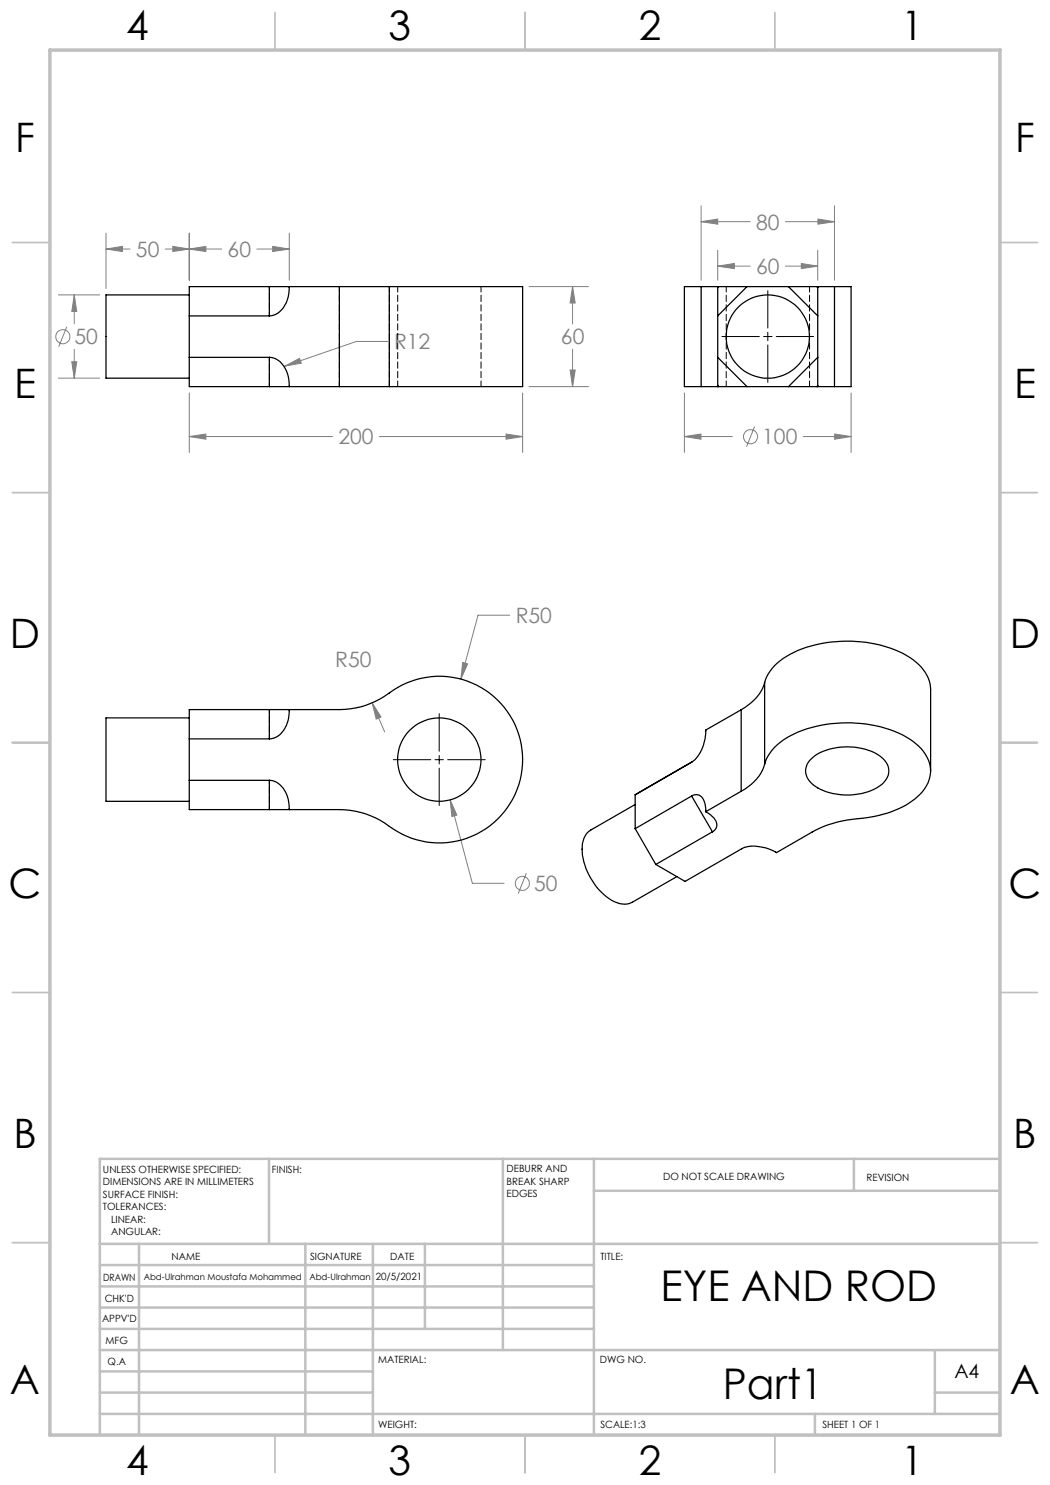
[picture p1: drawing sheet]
<svg xmlns="http://www.w3.org/2000/svg" width="210mm" height="297mm" viewBox="0 0 210 297" stroke-linecap="round" stroke-linejoin="round" font-family="sans-serif">
<g fill="none" stroke="#808080" stroke-width=".2">
<path d="M11.7 59h8.2M14.9 59l.4 3.3h-.9zM14.9 59v5.8M21.2 49.8h4.8M21.2 46.6v11.1M21.2 49.8l3.3-.5v1zM33.1 49.8h11.2M34.6 49.3l3.3 .5-3.3 .5zM37.9 46.6v9.5M37.9 49.8l3.3-.5v1zM51.4 49.8h6.5M54.5 49.3l3.4 .5-3.4 .5z"/>
<path d="M57.9 46.6v9.5M105.8 57.3h11.9M114.5 57.3v7.5M114.5 57.3l.5 3.3h-1zM140.2 41.2v14.9M140.2 44.3h9.8M140.2 44.3l3.3-.5v1zM143.5 50.1v6M143.5 53.2h6.5M143.5 53.2l3.4-.5v1zM157.1 53.2h6.4M157.1 44.3h9.8"/>
<path d="M160.3 52.7l3.2 .5-3.2 .5zM163.5 50.1v6M163.6 43.8l3.3 .5-3.3 .5zM166.9 41.2v14.9M11.7 75.6h8.2M13.4 65.3l-1.7 4.1M14.4 72.4h.9l-.4 3.2zM14.9 69.8v5.8M37.9 78.6v11.9M56.9 73.2l3-1.5 .4 .9zM77.6 68.3h-6.3l-14.4 4.9M104.5 78.6v11.9"/>
<path d="M105.8 77.3h11.9M114 74h1l-.5 3.3zM114.5 69.8v7.5M136.9 78.6v11.9M170.2 78.6v11.9M37.9 87.3h28.6M37.9 87.3l3.3-.5v1zM75.9 87.3h28.6M101.2 86.8l3.3 .5-3.3 .5zM136.9 87.3h9.6M136.9 87.3l3.3-.5v1zM150.9 85.3l-1.6 4.1"/>
<path d="M160.7 87.3h9.5M166.9 86.8l3.3 .5-3.3 .5zM92.5 132.5l1 .3-1.3 3zM102 123h-6.4l-3.4 12.8M74.4 140.6l2.5 5.8M74.4 140.6l1.8 2.8-1 .4zM90 160l4.5 16.7h6.3M90 160l1.4 3-1 .3zM105.3 174.7l-1.7 4"/>
<circle cx="12.6" cy="67.3" r="1.4"/>
<circle cx="150.1" cy="87.3" r="1.42"/>
<circle cx="104.5" cy="176.7" r="1.4"/>
</g>
<path d="M153.6 58.1v7.5M144.4 67.3h7.5M152.7 67.3h1.7M153.6 66.5v1.7M153.6 69v7.5M155.3 67.3h7.4M78.7 151.9h7.4M87 151.9h1.7M87.8 142.7v7.5M87.8 151.1v1.7M87.8 153.6v7.5M89.5 151.9h7.5" fill="none" stroke="#000" stroke-width=".2"/>
<g fill="none" stroke="#c0c0c0" stroke-width=".35">
<path d="M55 2.5v7.5M105 2.5v7.5M155 2.5v7.5M2.5 48.5h7.5M200 48.5h7.5M2.5 98.5h7.5M200 98.5h7.5M2.5 148.5h7.5M200 148.5h7.5M2.5 198.5h7.5M200 198.5h7.5M2.5 248.5h7.5"/>
<path d="M200 248.5h7.5M55 287v7.5M105 287v7.5M155 287v7.5"/>
</g>
<g fill="none" stroke="#c0c0c0" stroke-width=".5">
<path d="M53.8 231.8v17M100.6 231.8v38.2M118.8 231.8v55.2M118.8 238.2h81.2M170.8 231.8v6.4M200 231.8h-180v55.2M20 248.8h180M20 257.3h98.8M20 253h98.8M27.8 248.8v38.2M61.1 248.8v38.2M74.6 248.8v38.2"/>
<path d="M85 248.8v17M20 265.8h98.8M20 261.5h98.8M20 278.5h54.6M20 274.3h54.6M20 270h180M187 278.5h13M187 270v12.8M20 282.8h180M163 282.8v4.2"/>
</g>
<path d="M10 10h190v277h-190z" fill="none" stroke="#c0c0c0" stroke-width=".7"/>
<path d="M114 74h1l-.5 3.3zM114.5 57.3l.5 3.3h-1zM54.5 49.3l3.4 .5-3.4 .5zM37.9 49.8l3.3-.5v1zM34.6 49.3l3.3 .5-3.3 .5zM21.2 49.8l3.3-.5v1zM14.9 59l.4 3.3h-.9zM14.4 72.4h.9l-.4 3.2zM37.9 87.3l3.3-.5v1zM101.2 86.8l3.3 .5-3.3 .5zM56.9 73.2l3.4-.6-.4-.9zM160.3 52.7l3.2 .5-3.2 .5zM143.5 53.2l3.4-.5v1zM163.6 43.8l3.3 .5-3.3 .5zM140.2 44.3l3.3-.5v1zM166.9 86.8l3.3 .5-3.3 .5zM136.9 87.3l3.3-.5v1zM92.5 132.5l-.3 3.3 1.3-3zM90 160l.4 3.3 1-.3zM74.4 140.6l.8 3.2 1-.4z" fill="#808080"/>
<g fill="none" stroke="#000" stroke-width=".25">
<path d="M37.9 59h-16.7v16.6h16.7M53.9 57.3h4M53.9 57.3v5.9M53.9 57.3h-16v20h16M57.9 57.3a5.8 5.8 0 0 1-3.1 5.7l-.9 .2M57.9 57.3h10M67.9 57.3h10M67.9 57.3v20M77.9 57.3h26.6v20h-26.6M77.9 57.3v20M140.2 57.3h3.3M140.2 57.3h-3.3v20h3.3"/>
<path d="M140.2 57.3v20M143.5 57.5v5.7M143.5 57.3h.3M143.5 57.3v.2M143.8 57.3h5.6M143.8 57.3l-.3 .2M149.4 57.3h8.3M149.4 57.3l-5.9 5.9M157.7 57.3h5.7M157.7 57.3l5.8 5.9M163.4 57.3h.1M163.4 57.3l.1 .2"/>
<path d="M163.5 57.5v5.7M163.5 57.3h3.4M163.5 57.3v.2M166.9 57.3h3.3v20h-3.3M166.9 57.3v20M37.9 71.5h16M37.9 63.2h16M53.9 71.5a4.1 4.1 0 0 1 3.6 3.1l.2 1.2 .2 1.5M53.9 77.3h4M53.9 71.5v5.8M57.9 77.3h10M67.9 77.3h10"/>
<path d="M140.2 77.3h3.3M143.5 71.5v5.6M143.5 77.3h.3M143.5 63.2v8.3M143.5 77.1v.2M143.5 71.5l5.9 5.8M143.5 77.1l.3 .2M143.8 77.3h5.6M149.4 77.3h8.3M157.7 77.3h5.7M163.4 77.3h.1M163.5 71.5v5.6"/>
<path d="M163.5 77.3h3.4M163.5 63.2v8.3M163.5 77.1v.2M163.5 71.5l-5.8 5.8M163.5 77.1l-.1 .2M152.9 136.5a9.9 9.9 0 0 1 5.9-6 25.9 25.9 0 0 1 23.1 1 8 8 0 0 1 4.2 6.4v16.3M152.9 136.5a9.2 9.2 0 0 1-4.7 5.5M152.9 136.5v16.3M37.9 143.6h-16.7v16.7h16.7M37.9 147.8h16M37.9 156.1h16M53.9 156.1a4.6 4.6 0 0 1 3.8 4.4l.2 1.4"/>
<path d="M53.9 141.9h4M53.9 141.9v5.9M53.9 156.1v5.8M53.9 141.9h-16v20h16M57.9 141.9a5.9 5.9 0 0 1-2.7 5.6l-1.3 .3M57.9 141.9h10a17.1 17.1 0 0 0 10.8-3.9 16.7 16.7 0 0 1 22.2 3.6 16.7 16.7 0 0 1-1.5 22.4 16.7 16.7 0 0 1-22.4 .6 16.4 16.4 0 0 0-9.1-2.7h-10M138.3 159.2a1.63 1.63 0 0 1 2.6 1.1l.2 2M138.3 159.2l-11.3 6.5M138.3 159.2l4.2 7.2M138.4 152.4l-7.2 4.2M148.2 142l-7.1 4a7.8 7.8 0 0 1-2.8 6.4l-11.3 6.6v6.7M148.2 158.3l-7.1 4"/>
<path d="M148.2 142v16.3M152.9 152.8a9.1 9.1 0 0 1-4.7 5.5M152.9 152.8a9.9 9.9 0 0 1 5.9-6 25.9 25.9 0 0 1 23.1 1 8 8 0 0 1 4.2 6.5 8.3 8.3 0 0 1-4.5 6.5 24.4 24.4 0 0 1-10.9 3 22.7 22.7 0 0 0-8.3 2.6l-7.1 4.1a8.5 8.5 0 0 0-6.6-.9l-11.7 6.7-5.8-3.4M161.9 152.1a10.5 10.5 0 0 1 8.3-2.7 9.1 9.1 0 0 1 7.1 3.1 3.3 3.3 0 0 1-1.5 4.8 12.5 12.5 0 0 1-13.2-.4 3.2 3.2 0 0 1-.7-4.8zM53.9 161.9h4M127 160.9l-8.9 5.1a4.4 4.4 0 0 0-1.6 4.4 13 13 0 0 0 6.3 9.9 3.9 3.9 0 0 0 3.7 .1l8.9-5.1M127 165.7l4.2 7.2M141.1 162.3a3.4 3.4 0 0 1 2.3 2.9l-.4 .7-.5 .5M142.5 166.4l-11.3 6.5"/>
<circle cx="153.6" cy="67.3" r="8.3"/>
<circle cx="87.9" cy="151.9" r="8.3"/>
</g>
<path d="M67.9 57.3v20M79.5 57.3v20M145.2 57.3v20M77.9 77.3v-20M96.2 77.3v-20M161.9 77.3v-20" fill="none" stroke="#000" stroke-width=".2" stroke-dasharray="1.3 .6" stroke-dashoffset=".2"/>
<path d="M53.9 57.3v5.9M53.9 71.4v5.9M53.9 156v5.9M53.9 141.9v5.9" fill="none" stroke="#000" stroke-width=".2" stroke-dasharray="1.3 .6" stroke-dashoffset=".6"/>
<g font-size="8.5">
<text x="132.1" y="260.3">EYE AND ROD</text>
<text x="144.6" y="279.7">Part1</text>
</g>
<g font-size="8.1">
<text x="25.2" y="8">4</text>
<text x="77.7" y="8">3</text>
<text x="127.7" y="8">2</text>
<text x="180.2" y="8">1</text>
<text x="3" y="30.4">F</text>
<text x="203" y="30.4">F</text>
<text x="2.8" y="79.6">E</text>
<text x="202.8" y="79.6">E</text>
<text x="2" y="129.6">D</text>
<text x="202" y="129.6">D</text>
<text x="1.7" y="179.6">C</text>
<text x="201.7" y="179.6">C</text>
<text x="2.7" y="229.6">B</text>
<text x="202.7" y="229.6">B</text>
<text x="2" y="278.9">A</text>
<text x="202" y="278.9">A</text>
<text x="25.2" y="295">4</text>
<text x="77.7" y="295">3</text>
<text x="127.7" y="295">2</text>
<text x="180.2" y="295">1</text>
</g>
<g font-size="4.2" fill="#808080">
<text x="151.2" y="45.9">80</text>
<text x="27.2" y="51.4">50</text>
<text x="45.5" y="51.4">60</text>
<text x="151.2" y="54.8">60</text>
<text x="14.9" y="68.9">50</text>
<text x="78.8" y="69.9">R12</text>
<text x="112.2" y="68.9">60</text>
<text x="67.7" y="88.9">200</text>
<text x="152.5" y="88.9">100</text>
<text x="103.1" y="124.6">R50</text>
<text x="67.1" y="133.4">R50</text>
<text x="106.8" y="178.2">50</text>
</g>
<text font-size="3.9" x="190.9" y="275.5">A4</text>
<g font-size="2">
<text x="20.6" y="234.6">UNLESS OTHERWISE SPECIFIED:</text>
<text x="20.6" y="237.1">DIMENSIONS ARE IN MILLIMETERS</text>
<text x="20.6" y="239.6">SURFACE FINISH:</text>
<text x="54.4" y="234.6">FINISH:</text>
<text x="101.3" y="234.5">DEBURR AND</text>
<text x="101.3" y="237">BREAK SHARP</text>
<text x="101.3" y="239.5">EDGES</text>
<text x="132.6" y="236">DO NOT SCALE DRAWING</text>
<text x="173.3" y="236.2">REVISION</text>
<text x="20.6" y="242.1">TOLERANCES:</text>
<text x="22.2" y="244.6">LINEAR:</text>
<text x="22.2" y="247.1">ANGULAR:</text>
<text x="34.3" y="252">NAME</text>
<text x="62" y="251.9">SIGNATURE</text>
<text x="78.1" y="251.9">DATE</text>
<text x="120.1" y="251.9">TITLE:</text>
<text x="20.6" y="256.1">DRAWN</text>
<text x="75.2" y="255.9">20/5/2021</text>
<text x="20.9" y="260.3">CHK'D</text>
<text x="20.4" y="264.4">APPV'D</text>
<text x="21.1" y="268.8">MFG</text>
<text x="21.5" y="273">Q.A</text>
<text x="75.6" y="272.5">MATERIAL:</text>
<text x="120" y="272.5">DWG NO.</text>
<text x="75.6" y="285.5">WEIGHT:</text>
<text x="120.1" y="285.6">SCALE:1:3</text>
<text x="164.5" y="285.6">SHEET 1 OF 1</text>
</g>
<g font-size="1.8">
<text x="28.7" y="256">Abd-Ulrahman Moustafa Mohammed</text>
<text x="61.9" y="256">Abd-Ulrahman</text>
</g>
</svg>
